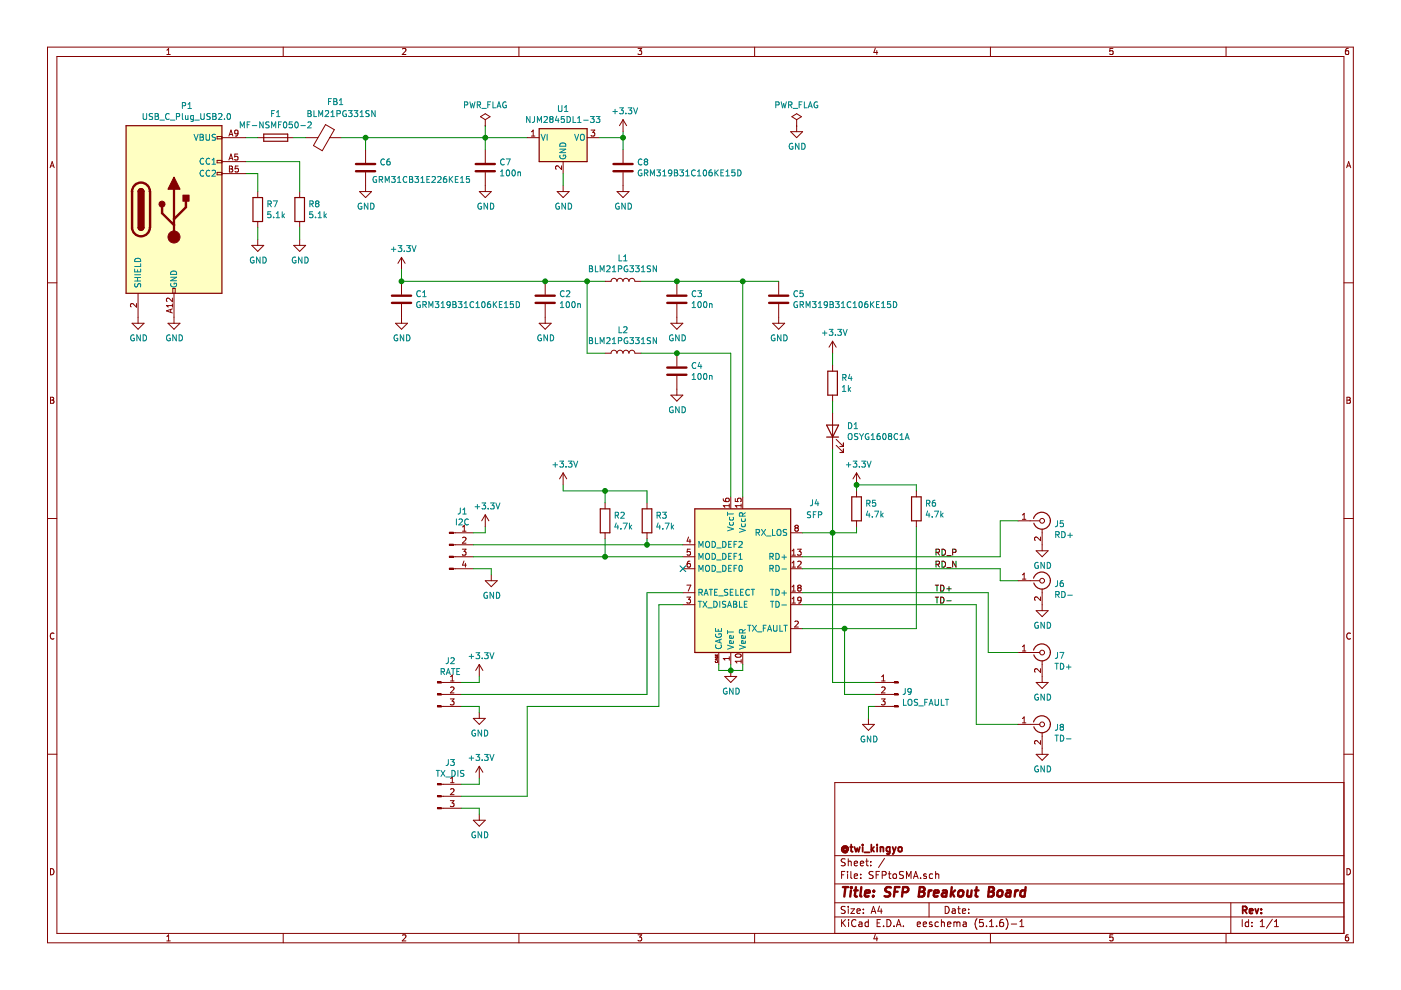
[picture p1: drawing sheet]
EESchema Schematic File Version 4
EELAYER 30 0
EELAYER END
$Descr A4 11693 8268
encoding utf-8
Sheet 1 1
Title "SFP Breakout Board"
Date ""
Rev ""
Comp "@twi_kingyo"
Comment1 ""
Comment2 ""
Comment3 ""
Comment4 ""
$EndDescr
$Comp
L Interface_Optical:SFP J4
U 1 1
P 6200 4850
F 0 "J4" H 6800 5500 50  0000 C CNN
F 1 "SFP" H 6800 5400 50  0000 C CNN
F 2 "Connector:Connector_SFP_and_Cage" H 6200 4000 50  0001 C CNN
F 3 "http://www.10gtek.com/templates/wzten/pdf/INF-8074.pdf" H 5750 5500 50  0001 C CNN
	1    6200 4850
	1    0    0    -1  
$EndComp
$Comp
L Device:C C4
U 1 1
P 5650 3100
F 0 "C4" H 5765 3146 50  0000 L CNN
F 1 "100n" H 5765 3055 50  0000 L CNN
F 2 "Capacitor_SMD:C_0603_1608Metric" H 5688 2950 50  0001 C CNN
F 3 "~" H 5650 3100 50  0001 C CNN
	1    5650 3100
	1    0    0    -1  
$EndComp
$Comp
L Device:C C3
U 1 1
P 5650 2500
F 0 "C3" H 5765 2546 50  0000 L CNN
F 1 "100n" H 5765 2455 50  0000 L CNN
F 2 "Capacitor_SMD:C_0603_1608Metric" H 5688 2350 50  0001 C CNN
F 3 "~" H 5650 2500 50  0001 C CNN
	1    5650 2500
	1    0    0    -1  
$EndComp
$Comp
L power:GND #PWR013
U 1 1
P 6100 5600
F 0 "#PWR013" H 6100 5350 50  0001 C CNN
F 1 "GND" H 6105 5427 50  0000 C CNN
F 2 "" H 6100 5600 50  0001 C CNN
F 3 "" H 6100 5600 50  0001 C CNN
	1    6100 5600
	1    0    0    -1  
$EndComp
Wire Wire Line
	6100 5600 6100 5550
$Comp
L Device:L L2
U 1 1
P 5200 2950
F 0 "L2" V 5390 2950 50  0000 C CNN
F 1 "BLM21PG331SN" V 5299 2950 50  0000 C CNN
F 2 "Inductor_SMD:L_0805_2012Metric" H 5200 2950 50  0001 C CNN
F 3 "~" H 5200 2950 50  0001 C CNN
	1    5200 2950
	0    -1   -1   0   
$EndComp
$Comp
L Device:C C2
U 1 1
P 4550 2500
F 0 "C2" H 4665 2546 50  0000 L CNN
F 1 "100n" H 4665 2455 50  0000 L CNN
F 2 "Capacitor_SMD:C_0603_1608Metric" H 4588 2350 50  0001 C CNN
F 3 "~" H 4550 2500 50  0001 C CNN
	1    4550 2500
	1    0    0    -1  
$EndComp
$Comp
L power:GND #PWR09
U 1 1
P 4550 2650
F 0 "#PWR09" H 4550 2400 50  0001 C CNN
F 1 "GND" H 4555 2477 50  0000 C CNN
F 2 "" H 4550 2650 50  0001 C CNN
F 3 "" H 4550 2650 50  0001 C CNN
	1    4550 2650
	1    0    0    -1  
$EndComp
$Comp
L Device:C C1
U 1 1
P 3350 2500
F 0 "C1" H 3465 2546 50  0000 L CNN
F 1 "GRM319B31C106KE15D" H 3465 2455 50  0000 L CNN
F 2 "Capacitor_SMD:C_1206_3216Metric" H 3388 2350 50  0001 C CNN
F 3 "~" H 3350 2500 50  0001 C CNN
	1    3350 2500
	1    0    0    -1  
$EndComp
$Comp
L power:GND #PWR07
U 1 1
P 3350 2650
F 0 "#PWR07" H 3350 2400 50  0001 C CNN
F 1 "GND" H 3355 2477 50  0000 C CNN
F 2 "" H 3350 2650 50  0001 C CNN
F 3 "" H 3350 2650 50  0001 C CNN
	1    3350 2650
	1    0    0    -1  
$EndComp
$Comp
L power:GND #PWR010
U 1 1
P 5650 2650
F 0 "#PWR010" H 5650 2400 50  0001 C CNN
F 1 "GND" H 5655 2477 50  0000 C CNN
F 2 "" H 5650 2650 50  0001 C CNN
F 3 "" H 5650 2650 50  0001 C CNN
	1    5650 2650
	1    0    0    -1  
$EndComp
$Comp
L power:GND #PWR011
U 1 1
P 5650 3250
F 0 "#PWR011" H 5650 3000 50  0001 C CNN
F 1 "GND" H 5655 3077 50  0000 C CNN
F 2 "" H 5650 3250 50  0001 C CNN
F 3 "" H 5650 3250 50  0001 C CNN
	1    5650 3250
	1    0    0    -1  
$EndComp
Wire Wire Line
	4550 2350 4900 2350
Wire Wire Line
	4900 2350 4900 2950
Connection ~ 4900 2350
$Comp
L power:+3.3V #PWR06
U 1 1
P 3350 2250
F 0 "#PWR06" H 3350 2100 50  0001 C CNN
F 1 "+3.3V" H 3365 2423 50  0000 C CNN
F 2 "" H 3350 2250 50  0001 C CNN
F 3 "" H 3350 2250 50  0001 C CNN
	1    3350 2250
	1    0    0    -1  
$EndComp
Wire Wire Line
	3350 2350 3350 2250
Connection ~ 3350 2350
$Comp
L Device:R R3
U 1 1
P 5400 4350
F 0 "R3" H 5470 4396 50  0000 L CNN
F 1 "4.7k" H 5470 4305 50  0000 L CNN
F 2 "Resistor_SMD:R_0603_1608Metric" V 5330 4350 50  0001 C CNN
F 3 "~" H 5400 4350 50  0001 C CNN
	1    5400 4350
	1    0    0    -1  
$EndComp
$Comp
L Device:R R2
U 1 1
P 5050 4350
F 0 "R2" H 5120 4396 50  0000 L CNN
F 1 "4.7k" H 5120 4305 50  0000 L CNN
F 2 "Resistor_SMD:R_0603_1608Metric" V 4980 4350 50  0001 C CNN
F 3 "~" H 5050 4350 50  0001 C CNN
	1    5050 4350
	1    0    0    -1  
$EndComp
$Comp
L power:+3.3V #PWR08
U 1 1
P 4700 4050
F 0 "#PWR08" H 4700 3900 50  0001 C CNN
F 1 "+3.3V" H 4715 4223 50  0000 C CNN
F 2 "" H 4700 4050 50  0001 C CNN
F 3 "" H 4700 4050 50  0001 C CNN
	1    4700 4050
	1    0    0    -1  
$EndComp
Wire Wire Line
	5050 4200 5050 4100
Wire Wire Line
	5050 4100 4700 4100
Wire Wire Line
	4700 4100 4700 4050
Wire Wire Line
	5050 4100 5400 4100
Wire Wire Line
	5400 4100 5400 4200
Connection ~ 5050 4100
Wire Wire Line
	5700 4550 5400 4550
Wire Wire Line
	5400 4550 5400 4500
Wire Wire Line
	5700 4650 5050 4650
Wire Wire Line
	5050 4650 5050 4500
$Comp
L Device:C C5
U 1 1
P 6500 2500
F 0 "C5" H 6615 2546 50  0000 L CNN
F 1 "GRM319B31C106KE15D" H 6615 2455 50  0000 L CNN
F 2 "Capacitor_SMD:C_1206_3216Metric" H 6538 2350 50  0001 C CNN
F 3 "~" H 6500 2500 50  0001 C CNN
	1    6500 2500
	1    0    0    -1  
$EndComp
$Comp
L power:GND #PWR015
U 1 1
P 6500 2650
F 0 "#PWR015" H 6500 2400 50  0001 C CNN
F 1 "GND" H 6505 2477 50  0000 C CNN
F 2 "" H 6500 2650 50  0001 C CNN
F 3 "" H 6500 2650 50  0001 C CNN
	1    6500 2650
	1    0    0    -1  
$EndComp
$Comp
L Device:R R5
U 1 1
P 7150 4250
F 0 "R5" H 7220 4296 50  0000 L CNN
F 1 "4.7k" H 7220 4205 50  0000 L CNN
F 2 "Resistor_SMD:R_0603_1608Metric" V 7080 4250 50  0001 C CNN
F 3 "~" H 7150 4250 50  0001 C CNN
	1    7150 4250
	1    0    0    -1  
$EndComp
$Comp
L Device:R R6
U 1 1
P 7650 4250
F 0 "R6" H 7720 4296 50  0000 L CNN
F 1 "4.7k" H 7720 4205 50  0000 L CNN
F 2 "Resistor_SMD:R_0603_1608Metric" V 7580 4250 50  0001 C CNN
F 3 "~" H 7650 4250 50  0001 C CNN
	1    7650 4250
	1    0    0    -1  
$EndComp
Wire Wire Line
	6700 4450 6950 4450
Wire Wire Line
	7150 4450 7150 4400
Wire Wire Line
	6700 5250 7050 5250
Wire Wire Line
	7650 5250 7650 4400
$Comp
L power:+3.3V #PWR017
U 1 1
P 7150 4050
F 0 "#PWR017" H 7150 3900 50  0001 C CNN
F 1 "+3.3V" H 7165 4223 50  0000 C CNN
F 2 "" H 7150 4050 50  0001 C CNN
F 3 "" H 7150 4050 50  0001 C CNN
	1    7150 4050
	1    0    0    -1  
$EndComp
Wire Wire Line
	7650 4100 7650 4050
$Comp
L Device:LED D1
U 1 1
P 6950 3600
F 0 "D1" V 6989 3482 50  0000 R CNN
F 1 "OSYG1608C1A" V 6898 3482 50  0000 R CNN
F 2 "LED_SMD:LED_0603_1608Metric" H 6950 3600 50  0001 C CNN
F 3 "~" H 6950 3600 50  0001 C CNN
	1    6950 3600
	0    -1   -1   0   
$EndComp
$Comp
L Device:R R4
U 1 1
P 6950 3200
F 0 "R4" H 7020 3246 50  0000 L CNN
F 1 "1k" H 7020 3155 50  0000 L CNN
F 2 "Resistor_SMD:R_0603_1608Metric" V 6880 3200 50  0001 C CNN
F 3 "~" H 6950 3200 50  0001 C CNN
	1    6950 3200
	1    0    0    -1  
$EndComp
$Comp
L power:+3.3V #PWR016
U 1 1
P 6950 2950
F 0 "#PWR016" H 6950 2800 50  0001 C CNN
F 1 "+3.3V" H 6965 3123 50  0000 C CNN
F 2 "" H 6950 2950 50  0001 C CNN
F 3 "" H 6950 2950 50  0001 C CNN
	1    6950 2950
	1    0    0    -1  
$EndComp
Wire Wire Line
	6950 2950 6950 3050
Wire Wire Line
	6950 3350 6950 3450
Wire Wire Line
	6950 3750 6950 4450
Connection ~ 6950 4450
Wire Wire Line
	6950 4450 7150 4450
$Comp
L Connector:Conn_01x03_Male J2
U 1 1
P 3650 5800
F 0 "J2" H 3758 6081 50  0000 C CNN
F 1 "RATE" H 3758 5990 50  0000 C CNN
F 2 "Connector_PinHeader_2.54mm:PinHeader_1x03_P2.54mm_Vertical" H 3650 5800 50  0001 C CNN
F 3 "~" H 3650 5800 50  0001 C CNN
	1    3650 5800
	1    0    0    -1  
$EndComp
$Comp
L Connector:Conn_01x03_Male J3
U 1 1
P 3650 6650
F 0 "J3" H 3758 6931 50  0000 C CNN
F 1 "TX_DIS" H 3758 6840 50  0000 C CNN
F 2 "Connector_PinHeader_2.54mm:PinHeader_1x03_P2.54mm_Vertical" H 3650 6650 50  0001 C CNN
F 3 "~" H 3650 6650 50  0001 C CNN
	1    3650 6650
	1    0    0    -1  
$EndComp
$Comp
L power:GND #PWR03
U 1 1
P 4000 5950
F 0 "#PWR03" H 4000 5700 50  0001 C CNN
F 1 "GND" H 4005 5777 50  0000 C CNN
F 2 "" H 4000 5950 50  0001 C CNN
F 3 "" H 4000 5950 50  0001 C CNN
	1    4000 5950
	1    0    0    -1  
$EndComp
$Comp
L power:GND #PWR05
U 1 1
P 4000 6800
F 0 "#PWR05" H 4000 6550 50  0001 C CNN
F 1 "GND" H 4005 6627 50  0000 C CNN
F 2 "" H 4000 6800 50  0001 C CNN
F 3 "" H 4000 6800 50  0001 C CNN
	1    4000 6800
	1    0    0    -1  
$EndComp
$Comp
L power:+3.3V #PWR02
U 1 1
P 4000 5650
F 0 "#PWR02" H 4000 5500 50  0001 C CNN
F 1 "+3.3V" H 4015 5823 50  0000 C CNN
F 2 "" H 4000 5650 50  0001 C CNN
F 3 "" H 4000 5650 50  0001 C CNN
	1    4000 5650
	1    0    0    -1  
$EndComp
$Comp
L power:+3.3V #PWR04
U 1 1
P 4000 6500
F 0 "#PWR04" H 4000 6350 50  0001 C CNN
F 1 "+3.3V" H 4015 6673 50  0000 C CNN
F 2 "" H 4000 6500 50  0001 C CNN
F 3 "" H 4000 6500 50  0001 C CNN
	1    4000 6500
	1    0    0    -1  
$EndComp
Wire Wire Line
	3850 5700 4000 5700
Wire Wire Line
	4000 5700 4000 5650
Wire Wire Line
	3850 5900 4000 5900
Wire Wire Line
	4000 5900 4000 5950
Wire Wire Line
	3850 6550 4000 6550
Wire Wire Line
	4000 6550 4000 6500
Wire Wire Line
	3850 6750 4000 6750
Wire Wire Line
	4000 6750 4000 6800
$Comp
L Connector:Conn_Coaxial J5
U 1 1
P 8700 4350
F 0 "J5" H 8800 4325 50  0000 L CNN
F 1 "RD+" H 8800 4234 50  0000 L CNN
F 2 "Connector_Coaxial:SMA_Samtec_SMA-J-P-X-ST-EM1_EdgeMount" H 8700 4350 50  0001 C CNN
F 3 " ~" H 8700 4350 50  0001 C CNN
	1    8700 4350
	1    0    0    -1  
$EndComp
$Comp
L Connector:Conn_Coaxial J6
U 1 1
P 8700 4850
F 0 "J6" H 8800 4825 50  0000 L CNN
F 1 "RD-" H 8800 4734 50  0000 L CNN
F 2 "Connector_Coaxial:SMA_Samtec_SMA-J-P-X-ST-EM1_EdgeMount" H 8700 4850 50  0001 C CNN
F 3 " ~" H 8700 4850 50  0001 C CNN
	1    8700 4850
	1    0    0    -1  
$EndComp
$Comp
L Connector:Conn_Coaxial J7
U 1 1
P 8700 5450
F 0 "J7" H 8800 5425 50  0000 L CNN
F 1 "TD+" H 8800 5334 50  0000 L CNN
F 2 "Connector_Coaxial:SMA_Samtec_SMA-J-P-X-ST-EM1_EdgeMount" H 8700 5450 50  0001 C CNN
F 3 " ~" H 8700 5450 50  0001 C CNN
	1    8700 5450
	1    0    0    -1  
$EndComp
$Comp
L Connector:Conn_Coaxial J8
U 1 1
P 8700 6050
F 0 "J8" H 8800 6025 50  0000 L CNN
F 1 "TD-" H 8800 5934 50  0000 L CNN
F 2 "Connector_Coaxial:SMA_Samtec_SMA-J-P-X-ST-EM1_EdgeMount" H 8700 6050 50  0001 C CNN
F 3 " ~" H 8700 6050 50  0001 C CNN
	1    8700 6050
	1    0    0    -1  
$EndComp
$Comp
L power:GND #PWR018
U 1 1
P 8700 4550
F 0 "#PWR018" H 8700 4300 50  0001 C CNN
F 1 "GND" H 8705 4377 50  0000 C CNN
F 2 "" H 8700 4550 50  0001 C CNN
F 3 "" H 8700 4550 50  0001 C CNN
	1    8700 4550
	1    0    0    -1  
$EndComp
$Comp
L power:GND #PWR019
U 1 1
P 8700 5050
F 0 "#PWR019" H 8700 4800 50  0001 C CNN
F 1 "GND" H 8705 4877 50  0000 C CNN
F 2 "" H 8700 5050 50  0001 C CNN
F 3 "" H 8700 5050 50  0001 C CNN
	1    8700 5050
	1    0    0    -1  
$EndComp
$Comp
L power:GND #PWR020
U 1 1
P 8700 5650
F 0 "#PWR020" H 8700 5400 50  0001 C CNN
F 1 "GND" H 8705 5477 50  0000 C CNN
F 2 "" H 8700 5650 50  0001 C CNN
F 3 "" H 8700 5650 50  0001 C CNN
	1    8700 5650
	1    0    0    -1  
$EndComp
$Comp
L power:GND #PWR021
U 1 1
P 8700 6250
F 0 "#PWR021" H 8700 6000 50  0001 C CNN
F 1 "GND" H 8705 6077 50  0000 C CNN
F 2 "" H 8700 6250 50  0001 C CNN
F 3 "" H 8700 6250 50  0001 C CNN
	1    8700 6250
	1    0    0    -1  
$EndComp
Wire Wire Line
	6700 4650 8350 4650
Wire Wire Line
	8350 4650 8350 4350
Wire Wire Line
	8350 4350 8500 4350
Wire Wire Line
	6700 4750 8350 4750
Wire Wire Line
	8350 4750 8350 4850
Wire Wire Line
	8350 4850 8500 4850
Wire Wire Line
	6700 4950 8250 4950
Wire Wire Line
	8250 4950 8250 5450
Wire Wire Line
	8250 5450 8500 5450
Wire Wire Line
	8500 6050 8150 6050
Wire Wire Line
	8150 6050 8150 5050
Wire Wire Line
	8150 5050 6700 5050
Text Label 7800 4650 0    50   ~ 0
RD_P
Text Label 7800 4750 0    50   ~ 0
RD_N
Text Label 7800 4950 0    50   ~ 0
TD+
Text Label 7800 5050 0    50   ~ 0
TD-
$Comp
L Device:L L1
U 1 1
P 5200 2350
F 0 "L1" V 5390 2350 50  0000 C CNN
F 1 "BLM21PG331SN" V 5299 2350 50  0000 C CNN
F 2 "Inductor_SMD:L_0805_2012Metric" H 5200 2350 50  0001 C CNN
F 3 "~" H 5200 2350 50  0001 C CNN
	1    5200 2350
	0    -1   -1   0   
$EndComp
$Comp
L Connector:Conn_01x04_Male J1
U 1 1
P 3750 4550
F 0 "J1" H 3858 4831 50  0000 C CNN
F 1 "I2C" H 3858 4740 50  0000 C CNN
F 2 "Connector_PinHeader_2.54mm:PinHeader_1x04_P2.54mm_Vertical" H 3750 4550 50  0001 C CNN
F 3 "~" H 3750 4550 50  0001 C CNN
	1    3750 4550
	1    0    0    -1  
$EndComp
Wire Wire Line
	5400 5800 5400 4950
Wire Wire Line
	5700 5050 5500 5050
Wire Wire Line
	5500 5050 5500 5900
Wire Wire Line
	5500 5900 4400 5900
Wire Wire Line
	4400 5900 4400 6650
Wire Wire Line
	4400 6650 3850 6650
$Comp
L power:GND #PWR01
U 1 1
P 4100 4800
F 0 "#PWR01" H 4100 4550 50  0001 C CNN
F 1 "GND" H 4105 4627 50  0000 C CNN
F 2 "" H 4100 4800 50  0001 C CNN
F 3 "" H 4100 4800 50  0001 C CNN
	1    4100 4800
	1    0    0    -1  
$EndComp
Wire Wire Line
	3950 4750 4100 4750
Wire Wire Line
	4100 4750 4100 4800
Wire Wire Line
	3850 5800 5400 5800
Wire Wire Line
	5700 4950 5400 4950
Wire Wire Line
	7150 4050 7650 4050
Wire Wire Line
	7150 4100 7150 4050
Connection ~ 7150 4050
Wire Wire Line
	6000 5550 6000 5600
Wire Wire Line
	6000 5600 6100 5600
Connection ~ 6100 5600
Wire Wire Line
	6200 5550 6200 5600
Wire Wire Line
	6200 5600 6100 5600
$Comp
L power:GND #PWR012
U 1 1
P 1150 2650
F 0 "#PWR012" H 1150 2400 50  0001 C CNN
F 1 "GND" H 1155 2477 50  0000 C CNN
F 2 "" H 1150 2650 50  0001 C CNN
F 3 "" H 1150 2650 50  0001 C CNN
	1    1150 2650
	1    0    0    -1  
$EndComp
$Comp
L power:GND #PWR014
U 1 1
P 1450 2650
F 0 "#PWR014" H 1450 2400 50  0001 C CNN
F 1 "GND" H 1455 2477 50  0000 C CNN
F 2 "" H 1450 2650 50  0001 C CNN
F 3 "" H 1450 2650 50  0001 C CNN
	1    1450 2650
	1    0    0    -1  
$EndComp
$Comp
L Device:Fuse F1
U 1 1
P 2300 1150
F 0 "F1" V 2100 1150 50  0000 C CNN
F 1 "MF-NSMF050-2" V 2194 1150 50  0000 C CNN
F 2 "Fuse:Fuse_1210_3225Metric" V 2230 1150 50  0001 C CNN
F 3 "~" H 2300 1150 50  0001 C CNN
	1    2300 1150
	0    1    1    0   
$EndComp
$Comp
L Device:Ferrite_Bead FB1
U 1 1
P 2700 1150
F 0 "FB1" V 2400 1250 50  0000 C CNN
F 1 "BLM21PG331SN" V 2500 1300 50  0000 C CNN
F 2 "Inductor_SMD:L_0805_2012Metric" V 2630 1150 50  0001 C CNN
F 3 "~" H 2700 1150 50  0001 C CNN
	1    2700 1150
	0    1    1    0   
$EndComp
Wire Wire Line
	2450 1150 2550 1150
$Comp
L Device:C C6
U 1 1
P 3050 1400
F 0 "C6" H 3165 1446 50  0000 L CNN
F 1 "GRM31CB31E226KE15" H 3100 1300 50  0000 L CNN
F 2 "Capacitor_SMD:C_1206_3216Metric" H 3088 1250 50  0001 C CNN
F 3 "~" H 3050 1400 50  0001 C CNN
	1    3050 1400
	1    0    0    -1  
$EndComp
Wire Wire Line
	2850 1150 3050 1150
Wire Wire Line
	3050 1150 3050 1250
$Comp
L power:GND #PWR024
U 1 1
P 3050 1550
F 0 "#PWR024" H 3050 1300 50  0001 C CNN
F 1 "GND" H 3055 1377 50  0000 C CNN
F 2 "" H 3050 1550 50  0001 C CNN
F 3 "" H 3050 1550 50  0001 C CNN
	1    3050 1550
	1    0    0    -1  
$EndComp
$Comp
L power:GND #PWR025
U 1 1
P 4050 1550
F 0 "#PWR025" H 4050 1300 50  0001 C CNN
F 1 "GND" H 4055 1377 50  0000 C CNN
F 2 "" H 4050 1550 50  0001 C CNN
F 3 "" H 4050 1550 50  0001 C CNN
	1    4050 1550
	1    0    0    -1  
$EndComp
Wire Wire Line
	4050 1150 4050 1250
$Comp
L power:GND #PWR026
U 1 1
P 4700 1550
F 0 "#PWR026" H 4700 1300 50  0001 C CNN
F 1 "GND" H 4705 1377 50  0000 C CNN
F 2 "" H 4700 1550 50  0001 C CNN
F 3 "" H 4700 1550 50  0001 C CNN
	1    4700 1550
	1    0    0    -1  
$EndComp
$Comp
L Device:C C8
U 1 1
P 5200 1400
F 0 "C8" H 5315 1446 50  0000 L CNN
F 1 "GRM319B31C106KE15D" H 5315 1355 50  0000 L CNN
F 2 "Capacitor_SMD:C_1206_3216Metric" H 5238 1250 50  0001 C CNN
F 3 "~" H 5200 1400 50  0001 C CNN
	1    5200 1400
	1    0    0    -1  
$EndComp
$Comp
L power:+3.3V #PWR027
U 1 1
P 5200 1100
F 0 "#PWR027" H 5200 950 50  0001 C CNN
F 1 "+3.3V" H 5215 1273 50  0000 C CNN
F 2 "" H 5200 1100 50  0001 C CNN
F 3 "" H 5200 1100 50  0001 C CNN
	1    5200 1100
	1    0    0    -1  
$EndComp
Wire Wire Line
	5000 1150 5200 1150
Wire Wire Line
	5200 1150 5200 1100
Wire Wire Line
	5200 1150 5200 1250
Connection ~ 5200 1150
$Comp
L power:GND #PWR028
U 1 1
P 5200 1550
F 0 "#PWR028" H 5200 1300 50  0001 C CNN
F 1 "GND" H 5205 1377 50  0000 C CNN
F 2 "" H 5200 1550 50  0001 C CNN
F 3 "" H 5200 1550 50  0001 C CNN
	1    5200 1550
	1    0    0    -1  
$EndComp
$Comp
L Device:R R7
U 1 1
P 2150 1750
F 0 "R7" H 2220 1796 50  0000 L CNN
F 1 "5.1k" H 2220 1705 50  0000 L CNN
F 2 "Resistor_SMD:R_0603_1608Metric" V 2080 1750 50  0001 C CNN
F 3 "~" H 2150 1750 50  0001 C CNN
	1    2150 1750
	1    0    0    -1  
$EndComp
$Comp
L Device:R R8
U 1 1
P 2500 1750
F 0 "R8" H 2570 1796 50  0000 L CNN
F 1 "5.1k" H 2570 1705 50  0000 L CNN
F 2 "Resistor_SMD:R_0603_1608Metric" V 2430 1750 50  0001 C CNN
F 3 "~" H 2500 1750 50  0001 C CNN
	1    2500 1750
	1    0    0    -1  
$EndComp
Wire Wire Line
	2050 1350 2500 1350
Wire Wire Line
	2500 1350 2500 1600
Wire Wire Line
	2050 1450 2150 1450
Wire Wire Line
	2150 1450 2150 1600
$Comp
L power:GND #PWR022
U 1 1
P 2150 2000
F 0 "#PWR022" H 2150 1750 50  0001 C CNN
F 1 "GND" H 2155 1827 50  0000 C CNN
F 2 "" H 2150 2000 50  0001 C CNN
F 3 "" H 2150 2000 50  0001 C CNN
	1    2150 2000
	1    0    0    -1  
$EndComp
$Comp
L power:GND #PWR023
U 1 1
P 2500 2000
F 0 "#PWR023" H 2500 1750 50  0001 C CNN
F 1 "GND" H 2505 1827 50  0000 C CNN
F 2 "" H 2500 2000 50  0001 C CNN
F 3 "" H 2500 2000 50  0001 C CNN
	1    2500 2000
	1    0    0    -1  
$EndComp
Wire Wire Line
	2150 1900 2150 2000
Wire Wire Line
	2500 1900 2500 2000
Wire Wire Line
	2050 1150 2150 1150
$Comp
L Connector:Conn_01x03_Male J9
U 1 1
P 7500 5800
F 0 "J9" H 7472 5824 50  0000 R CNN
F 1 "LOS_FAULT" H 7472 5733 50  0000 R CNN
F 2 "Connector_PinHeader_2.54mm:PinHeader_1x03_P2.54mm_Vertical" H 7500 5800 50  0001 C CNN
F 3 "~" H 7500 5800 50  0001 C CNN
	1    7500 5800
	-1   0    0    -1  
$EndComp
$Comp
L power:GND #PWR029
U 1 1
P 7250 6000
F 0 "#PWR029" H 7250 5750 50  0001 C CNN
F 1 "GND" H 7255 5827 50  0000 C CNN
F 2 "" H 7250 6000 50  0001 C CNN
F 3 "" H 7250 6000 50  0001 C CNN
	1    7250 6000
	1    0    0    -1  
$EndComp
Wire Wire Line
	7250 6000 7250 5900
Wire Wire Line
	7250 5900 7300 5900
Wire Wire Line
	6950 4450 6950 5700
Wire Wire Line
	6950 5700 7300 5700
Wire Wire Line
	7300 5800 7050 5800
Wire Wire Line
	7050 5800 7050 5250
Connection ~ 7050 5250
Wire Wire Line
	7050 5250 7650 5250
Wire Wire Line
	5650 2350 6200 2350
Wire Wire Line
	5650 2950 6100 2950
Wire Wire Line
	6100 2950 6100 4150
Wire Wire Line
	6200 2350 6200 4150
Connection ~ 6200 2350
Wire Wire Line
	6200 2350 6500 2350
$Comp
L Regulator_Linear:LF33_TO252 U1
U 1 1
P 4700 1150
F 0 "U1" H 4700 1392 50  0000 C CNN
F 1 "NJM2845DL1-33" H 4700 1301 50  0000 C CNN
F 2 "Package_TO_SOT_SMD:TO-252-2" H 4700 1375 50  0001 C CIN
F 3 "http://www.st.com/content/ccc/resource/technical/document/datasheet/c4/0e/7e/2a/be/bc/4c/bd/CD00000546.pdf/files/CD00000546.pdf/jcr:content/translations/en.CD00000546.pdf" H 4700 1100 50  0001 C CNN
	1    4700 1150
	1    0    0    -1  
$EndComp
Wire Wire Line
	4050 1150 4400 1150
Connection ~ 4050 1150
Wire Wire Line
	4700 1550 4700 1450
$Comp
L power:PWR_FLAG #FLG0101
U 1 1
P 4050 1050
F 0 "#FLG0101" H 4050 1125 50  0001 C CNN
F 1 "PWR_FLAG" H 4050 1223 50  0000 C CNN
F 2 "" H 4050 1050 50  0001 C CNN
F 3 "~" H 4050 1050 50  0001 C CNN
	1    4050 1050
	1    0    0    -1  
$EndComp
$Comp
L power:PWR_FLAG #FLG0102
U 1 1
P 6650 1050
F 0 "#FLG0102" H 6650 1125 50  0001 C CNN
F 1 "PWR_FLAG" H 6650 1223 50  0000 C CNN
F 2 "" H 6650 1050 50  0001 C CNN
F 3 "~" H 6650 1050 50  0001 C CNN
	1    6650 1050
	1    0    0    -1  
$EndComp
$Comp
L power:GND #PWR0102
U 1 1
P 6650 1050
F 0 "#PWR0102" H 6650 800 50  0001 C CNN
F 1 "GND" H 6655 877 50  0000 C CNN
F 2 "" H 6650 1050 50  0001 C CNN
F 3 "" H 6650 1050 50  0001 C CNN
	1    6650 1050
	1    0    0    -1  
$EndComp
Wire Wire Line
	4050 1050 4050 1150
Wire Wire Line
	3950 4650 5050 4650
Connection ~ 5050 4650
Wire Wire Line
	5400 4550 3950 4550
Connection ~ 5400 4550
$Comp
L power:+3.3V #PWR0101
U 1 1
P 4050 4400
F 0 "#PWR0101" H 4050 4250 50  0001 C CNN
F 1 "+3.3V" H 4065 4573 50  0000 C CNN
F 2 "" H 4050 4400 50  0001 C CNN
F 3 "" H 4050 4400 50  0001 C CNN
	1    4050 4400
	1    0    0    -1  
$EndComp
Wire Wire Line
	3950 4450 4050 4450
Wire Wire Line
	4050 4450 4050 4400
$Comp
L My_Library:USB_C_Plug_USB2.0 P1
U 1 1
P 1450 1750
F 0 "P1" H 1557 2617 50  0000 C CNN
F 1 "USB_C_Plug_USB2.0" H 1557 2526 50  0000 C CNN
F 2 "MyFootprint:USB-C_Power_only" H 1600 1750 50  0001 C CNN
F 3 "https://www.usb.org/sites/default/files/documents/usb_type-c.zip" H 1600 1750 50  0001 C CNN
	1    1450 1750
	1    0    0    -1  
$EndComp
NoConn ~ 5700 4750
$Comp
L Device:C C7
U 1 1
P 4050 1400
F 0 "C7" H 4165 1446 50  0000 L CNN
F 1 "100n" H 4165 1355 50  0000 L CNN
F 2 "Capacitor_SMD:C_0603_1608Metric" H 4088 1250 50  0001 C CNN
F 3 "~" H 4050 1400 50  0001 C CNN
	1    4050 1400
	1    0    0    -1  
$EndComp
Wire Wire Line
	5350 2350 5650 2350
Connection ~ 5650 2350
Wire Wire Line
	5350 2950 5650 2950
Connection ~ 5650 2950
Wire Wire Line
	4900 2950 5050 2950
Wire Wire Line
	4900 2350 5050 2350
Wire Wire Line
	3050 1150 4050 1150
Connection ~ 3050 1150
Wire Wire Line
	3350 2350 4550 2350
Connection ~ 4550 2350
$EndSCHEMATC
